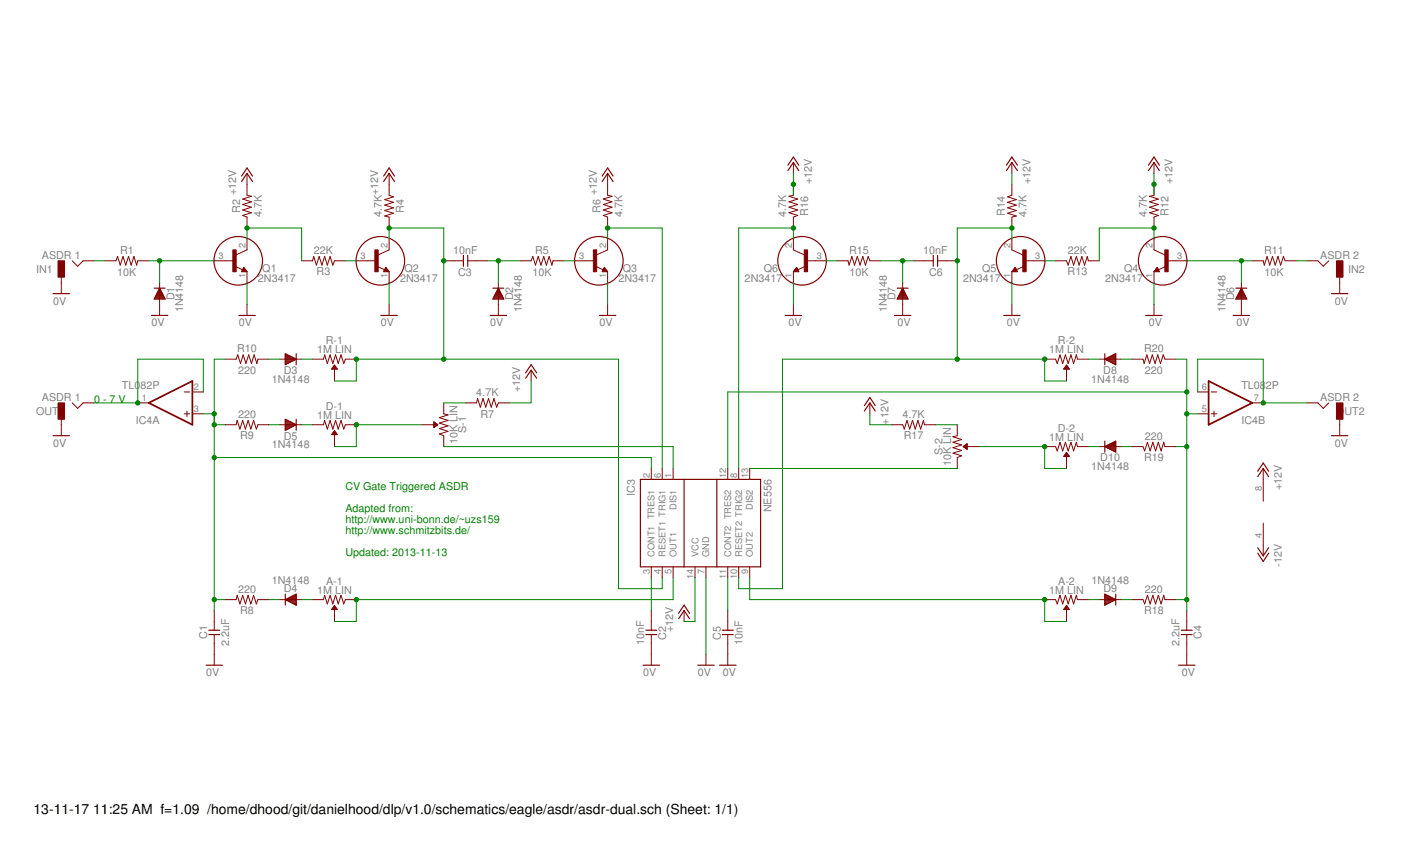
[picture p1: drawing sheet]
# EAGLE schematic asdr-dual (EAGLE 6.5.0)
CV Gate Triggered ASDR Adapted from: http://www.uni-bonn.de/~uzs159

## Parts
A-1  1M LIN  R-VAR  [R-VAR]
A-2  1M LIN  R-VAR  [R-VAR]
C1  2.2uF  CC-US025-024X044  [C025-024X044]
C2  10nF  CC-US025-024X044  [C025-024X044]
C3  10nF  CC-US025-024X044  [C025-024X044]
C4  2.2uF  CC-US025-024X044  [C025-024X044]
C5  10nF  CC-US025-024X044  [C025-024X044]
C6  10nF  CC-US025-024X044  [C025-024X044]
D1  1N4148  [DO35-7]
D2  1N4148  [DO35-7]
D3  1N4148  [DO35-7]
D4  1N4148  [DO35-7]
D5  1N4148  [DO35-7]
D6  1N4148  [DO35-7]
D7  1N4148  [DO35-7]
D8  1N4148  [DO35-7]
D9  1N4148  [DO35-7]
D10  1N4148  [DO35-7]
D-1  200K LOG  R-VAR  [R-VAR]
D-2  200K LOG  R-VAR  [R-VAR]
IC3  NE556  [DIL14]
IC4  TL082P  [DIL08]
IN1  ASDR 1  JACK-M  [JACK-M]
IN2  ASDR 2  JACK-M  [JACK-M]
OUT1  ASDR 1  JACK-M  [JACK-M]
OUT2  ASDR 2  JACK-M  [JACK-M]
Q1  2N3417  [TO92]
Q2  2N3417  [TO92]
Q3  2N3417  [TO92]
Q4  2N3417  [TO92]
Q5  2N3417  [TO92]
Q6  2N3417  [TO92]
R1  10K  R0309/10  [0309/10]
R2  4.7K  R0309/10  [0309/10]
R3  22K  R0309/10  [0309/10]
R4  4.7K  R0309/10  [0309/10]
R5  10K  R0309/10  [0309/10]
R6  4.7K  R0309/10  [0309/10]
R7  4.7K  R0309/10  [0309/10]
R8  220  R0309/10  [0309/10]
R9  220  R0309/10  [0309/10]
R10  220  R0309/10  [0309/10]
R11  10K  R0309/10  [0309/10]
R12  4.7K  R0309/10  [0309/10]
R13  22K  R0309/10  [0309/10]
R14  4.7K  R0309/10  [0309/10]
R15  10K  R0309/10  [0309/10]
R16  4.7K  R0309/10  [0309/10]
R17  4.7K  R0309/10  [0309/10]
R18  220  R0309/10  [0309/10]
R19  220  R0309/10  [0309/10]
R20  220  R0309/10  [0309/10]
R-1  1M LIN  R-VAR  [R-VAR]
R-2  1M LIN  R-VAR  [R-VAR]
S-1  10K LIN  R-VAR  [R-VAR]
S-2  10K LIN  R-VAR  [R-VAR]

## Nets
0V: C1.2 C2.1 C4.2 C5.1 D1.A D2.A D6.A D7.A IC3.7(GND) IN1.GND IN2.GND OUT1.GND OUT2.GND Q1.1(E) Q2.1(E) Q3.1(E) Q4.1(E) Q5.1(E) Q6.1(E)
+12V: IC3.14(VCC) IC4.8(P:V+) R2.2 R4.1 R6.2 R7.1 R12.2 R14.1 R16.2 R17.1
-12V: IC4.4(P:V-)
N$1: IN1.HOT R1.1
N$2: D1.C Q1.3(B) R1.2
N$3: Q1.2(C) R2.1 R3.2
N$4: Q2.3(B) R3.1
N$5: C3.1 IC3.4(RESET1) Q2.2(C) R4.2 R-1.R1 R-1.VAR
N$6: C3.2 D2.C R5.1
N$7: Q3.3(B) R5.2
N$8: IC3.6(TRIG1) Q3.2(C) R6.1
N$9: D3.C R-1.R2
N$10: D3.A R10.2
N$11: C1.1 IC3.2(TRES1) IC4.3(A:+IN) R8.2 R9.2 R10.1
N$12: D4.C R8.1
N$13: A-1.R2 D4.A
N$14: D5.A R9.1
N$15: D5.C D-1.R2
N$16: D-1.R1 D-1.VAR S-1.VAR
N$17: A-1.R1 A-1.VAR IC3.5(OUT1)
N$18: IC3.1(DIS1) S-1.R1
N$19: R7.2 S-1.R2
N$20: C2.2 IC3.3(CONT1)
N$21: IN2.HOT R11.1
N$22: IC4.1(A:OUT) IC4.2(A:-IN) OUT1.HOT
N$23: D6.C Q4.3(B) R11.2
N$24: Q4.2(C) R12.1 R13.2
N$25: Q5.3(B) R13.1
N$26: C6.1 IC3.10(RESET2) Q5.2(C) R14.2 R-2.R1 R-2.VAR
N$27: C6.2 D7.C R15.1
N$28: Q6.3(B) R15.2
N$29: IC3.8(TRIG2) Q6.2(C) R16.1
N$30: D8.C R-2.R2
N$31: D8.A R20.2
N$32: C4.1 IC3.12(TRES2) IC4.5(B:+IN) R18.2 R19.2 R20.1
N$33: D9.C R18.1
N$34: A-2.R2 D9.A
N$35: D10.A R19.1
N$36: D10.C D-2.R2
N$37: D-2.R1 D-2.VAR S-2.VAR
N$38: A-2.R1 A-2.VAR IC3.9(OUT2)
N$39: IC4.6(B:-IN) IC4.7(B:OUT) OUT2.HOT
N$40: C5.2 IC3.11(CONT2)
N$41: IC3.13(DIS2) S-2.R1
N$42: R17.2 S-2.R2

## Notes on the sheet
- 0 - 7 V
- CV Gate Triggered ASDR
- Adapted from:
  http://www.uni-bonn.de/~uzs159
- http://www.schmitzbits.de/
- Updated 2013-11-20
